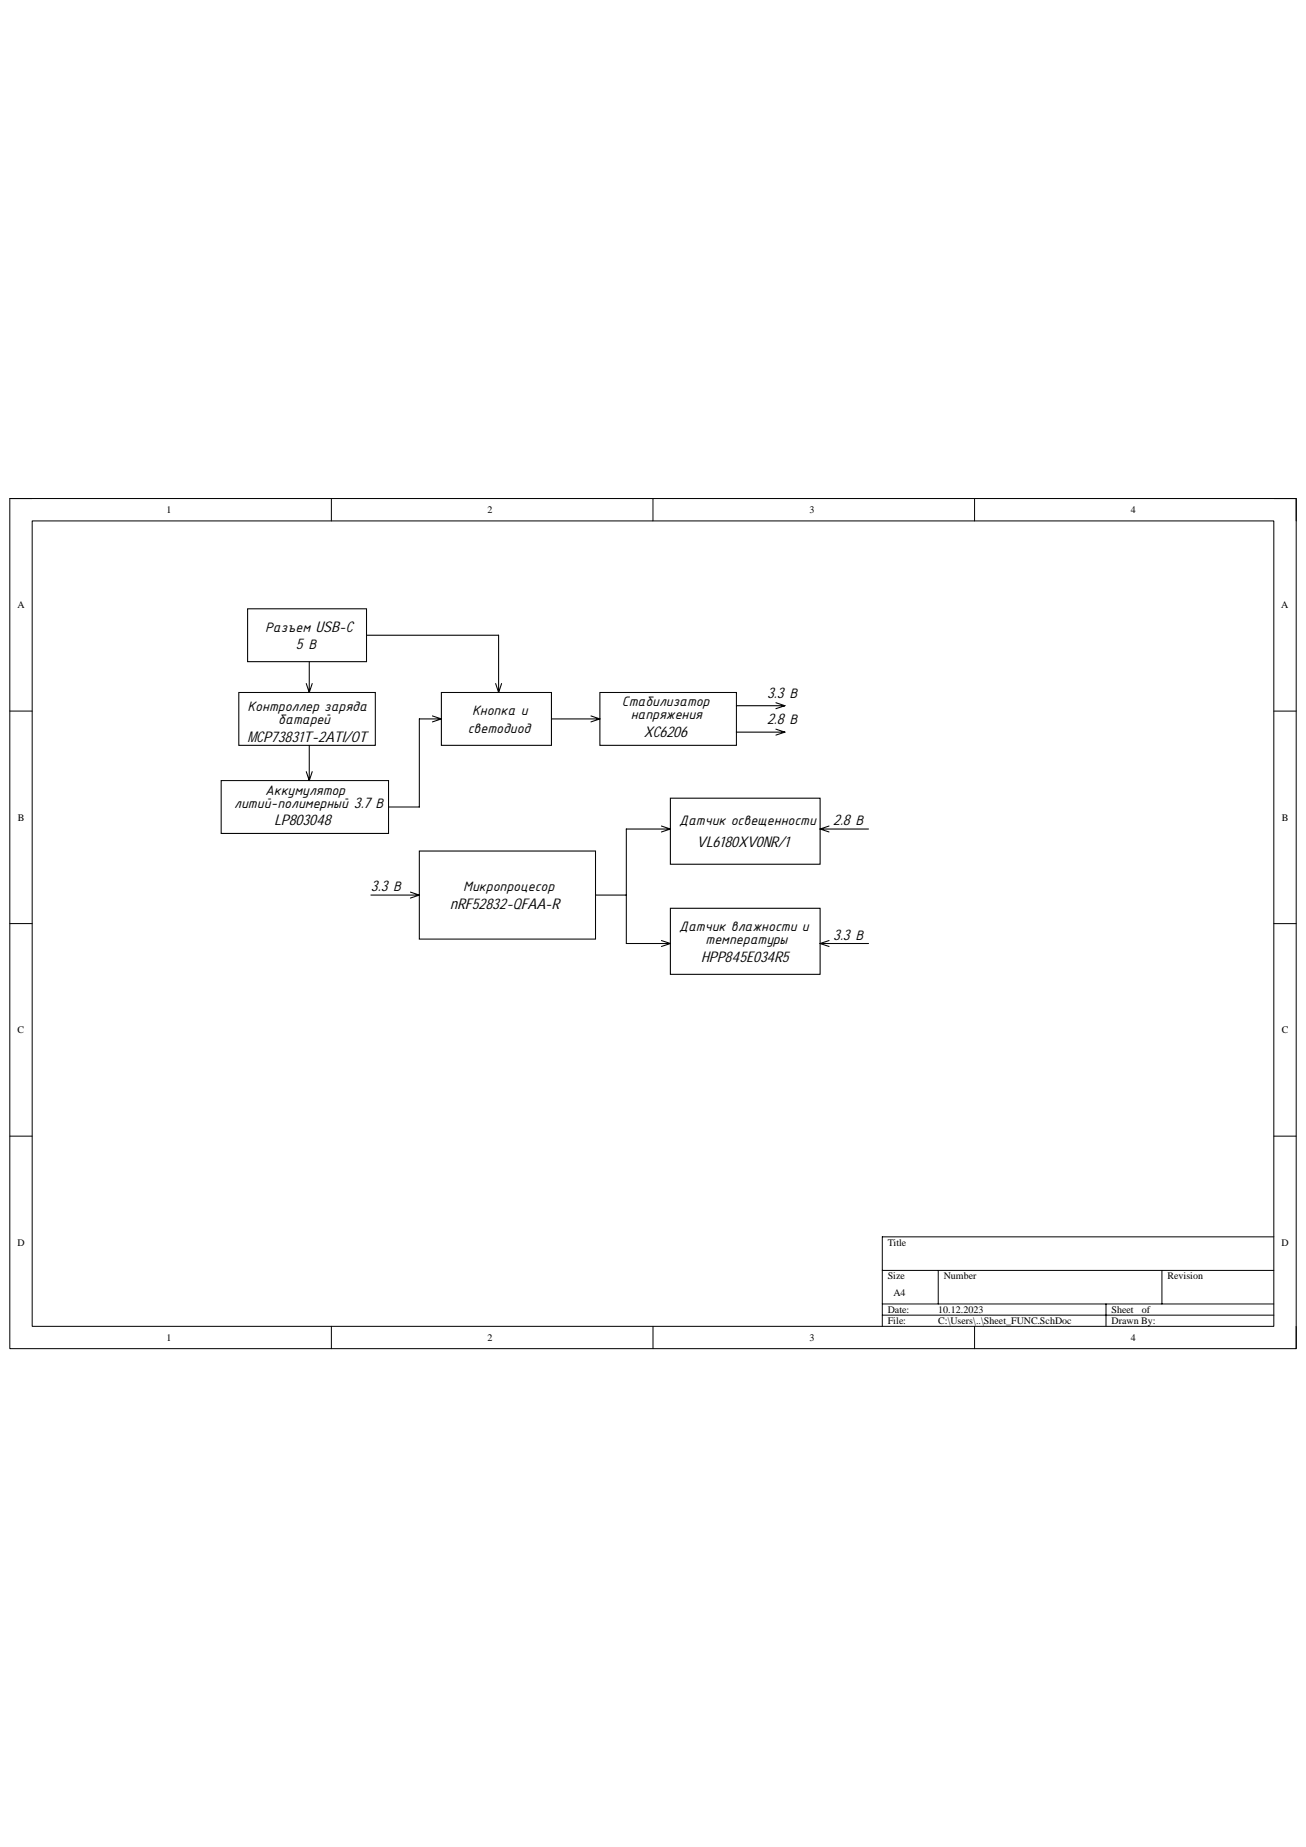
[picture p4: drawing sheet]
<svg xmlns="http://www.w3.org/2000/svg" width="210mm" height="297mm" viewBox="0 0 210 297" stroke-linecap="round" stroke-linejoin="round" font-family="sans-serif">
<path d="M1.6 80.2h206.8v136.7h-206.8z" fill="none" stroke="#000" stroke-width=".16"/>
<path d="M5.2 83.8h199.6v129.5h-199.6z" fill-rule="evenodd" fill="#fff"/>
<g fill="none" stroke="#000" stroke-width=".16">
<path d="M1.6 80.2h3.6M5.2 83.8h199.6v129.5h-199.6zM53.3 80.2v3.6M105 80.2v3.6M156.7 80.2v3.6M204.8 80.2h3.6v3.6M1.6 114.3h3.6M204.8 114.4h3.6M1.6 148.5h3.6M204.8 148.5h3.6M1.6 182.7h3.6M204.8 198.9h-62.9v14.4"/>
<path d="M204.8 182.7h3.6M53.3 213.3v3.6M105 213.3v3.6M141.9 204.3h62.9M141.9 209.7h62.9M141.9 211.5h62.9M150.9 204.3v5.4M156.7 213.3v3.6M177.9 209.7v3.6M186.8 204.3v5.4M208.4 213.3v3.6"/>
</g>
<g fill="none" stroke="#000" stroke-width=".17">
<path d="M39.8 97.9h19.1v8.5h-19.1zM38.4 111.4h22v8.5h-22zM49.2 109.9l.5 1.5M49.7 106.4v5M49.7 119.9v5.6M50.2 109.9l-.5 1.5M58.9 102.2h21.3v9.2M69.5 115.1l1.5 .5M71 115.6h-3.6v14.2h-4.9M71 115.6l-1.5 .5M71 111.4h17.7v8.5h-17.7zM79.7 109.9l.5 1.5"/>
<path d="M80.7 109.9l-.5 1.5M88.7 115.6h7.8M95 115.1l1.5 .5M96.5 115.6l-1.5 .5M96.5 111.4h21.9v8.5h-21.9zM118.4 113.5h7.8M118.4 117.7h7.8M124.8 113l1.4 .5M124.8 117.3l1.4 .4M126.2 117.7l-1.4 .5M126.2 113.5l-1.4 .5M35.6 125.5h26.9v8.5h-26.9z"/>
<path d="M49.2 124.1l.5 1.4M50.2 124.1l-.5 1.4M67.4 136.9h28.4v14.1h-28.4zM106.4 132.8l1.4 .5M107.8 128.4h24.1v10.6h-24.1zM107.8 133.3h-7.1v18.4h7.1M107.8 133.3l-1.4 .5M131.9 133.3h7.8M131.9 133.3l1.4 .5M133.3 132.8l-1.4 .5M59.6 143.9h7.8M66 143.5l1.4 .4"/>
<path d="M67.4 143.9l-1.4 .5M95.8 143.9h4.9M106.4 151.2l1.4 .5M107.8 146.1h24.1v10.6h-24.1zM107.8 151.7l-1.4 .5M131.9 151.7h7.8M131.9 151.7l1.4 .5M133.3 151.2l-1.4 .5"/>
</g>
<g font-size="2.4">
<text x="42.6" y="101.6">Разъем USB-C</text>
<text x="47.6" y="104.4">5В</text>
<text x="100" y="113.6">Стабилизатор</text>
<text x="123.4" y="112.2">3.3В</text>
<text x="39.8" y="114.3">Контроллер заряда</text>
<text x="39.8" y="119.3">MCP73831T-2ATI/OT</text>
<text x="44.7" y="116.4">батарей</text>
<text x="75.2" y="117.8">светодиод</text>
<text x="75.9" y="115">Кнопка и</text>
<text x="101.4" y="115.7">напряжения</text>
<text x="103.5" y="118.5">XC6206</text>
<text x="123.4" y="116.4">2.8В</text>
<text x="37.7" y="129.9">литий-полимерный 3.7В</text>
<text x="42.6" y="127.8">Аккумулятор</text>
<text x="44.1" y="132.7">LP803048</text>
<text x="109.2" y="132.7">Датчик освещенности</text>
<text x="112.1" y="136.2">VL6180XV0NR/1</text>
<text x="134" y="132.7">2.8В</text>
<text x="59.6" y="143.3">3.3В</text>
<text x="74.5" y="143.3">Микропроцесор</text>
<text x="72.4" y="146.2">nRF52832-QFAA-R</text>
<text x="109.2" y="149.7">Датчик влажности и</text>
<text x="112.7" y="154.6">HPP845E034R5</text>
<text x="113.5" y="151.8">температуры</text>
<text x="134" y="151.1">3.3В</text>
</g>
<g font-size="1.6">
<text x="26.8" y="82.5">1</text>
<text x="78.4" y="82.5">2</text>
<text x="130.2" y="82.5">3</text>
<text x="181.8" y="82.5">4</text>
<text x="2.8" y="97.8">A</text>
<text x="206" y="97.8">A</text>
<text x="2.9" y="132">B</text>
<text x="206.1" y="132">B</text>
<text x="2.8" y="166.2">C</text>
<text x="206.1" y="166.2">C</text>
<text x="2.8" y="200.3">D</text>
<text x="142.7" y="200.3">Title</text>
<text x="206.1" y="200.3">D</text>
<text x="142.7" y="205.7">Size</text>
<text x="143.7" y="208.4">A4</text>
<text x="151.8" y="205.7">Number</text>
<text x="187.7" y="205.7">Revision</text>
<text x="26.8" y="215.6">1</text>
<text x="78.4" y="215.6">2</text>
<text x="130.2" y="215.6">3</text>
<text x="142.7" y="211.1">Date:</text>
<text x="142.7" y="212.9">File:</text>
<text x="150.9" y="211.1">10.12.2023</text>
<text x="150.9" y="212.9">C:\Users\..\Sheet_FUNC.SchDoc</text>
<text x="178.7" y="211.1">Sheet</text>
<text x="178.7" y="212.9">Drawn By:</text>
<text x="181.8" y="215.6">4</text>
<text x="183.6" y="211.1">of</text>
</g>
</svg>
